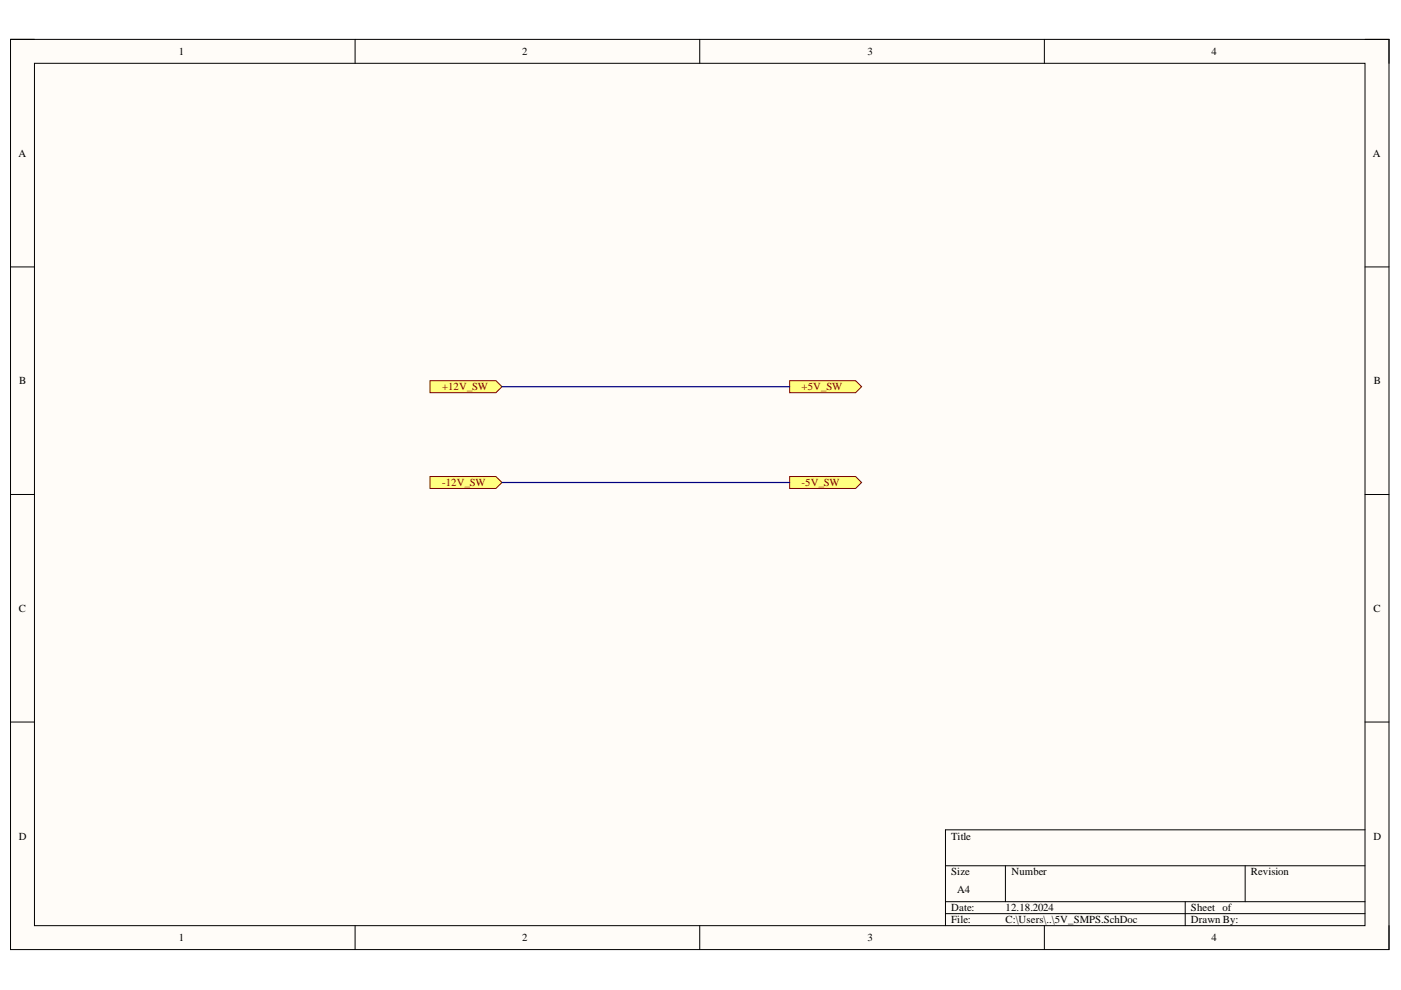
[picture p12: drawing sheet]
<svg xmlns="http://www.w3.org/2000/svg" width="297mm" height="210mm" viewBox="0 0 297 210" stroke-linecap="round" stroke-linejoin="round" font-family="sans-serif">
<path d="M2.2 8.4h292.3v192.9h-292.3z" fill-rule="evenodd" fill="#fffcf8"/>
<path d="M2.2 8.4h292.3v192.9h-292.3z" fill="none" stroke="#000" stroke-width=".21"/>
<path d="M7.3 13.4h282.1v182.9h-282.1z" fill-rule="evenodd" fill="#fffcf8"/>
<g fill="none" stroke="#000" stroke-width=".21">
<path d="M2.2 8.3h5.1M7.3 13.4h282.1v182.9h-282.1zM75.3 8.3v5.1M148.4 8.3v5.1M221.4 8.4v5M289.4 8.4h5.1v5M2.2 56.6h5.1M289.4 56.6h5.1M2.2 104.8h5.1M289.4 104.8h5.1M2.2 153.1h5.1M289.4 153.1h5.1"/>
<path d="M289.4 175.9h-88.9v20.4M75.3 196.3v5M148.4 196.3v5M200.5 183.6h88.9M200.5 191.2h88.9M200.5 193.7h88.9M213.2 183.6v7.6M221.4 196.3v5M251.3 191.2v5.1M264 183.6v7.6M294.5 196.3v5"/>
</g>
<path d="M91.2 80.7h14l1.2 1.3-1.2 1.3h-14z" fill-rule="evenodd" fill="#ffff80"/>
<path d="M91.2 80.7h14l1.2 1.3-1.2 1.3h-14z" fill="none" stroke="#800000" stroke-width=".21"/>
<path d="M91.2 101h14l1.2 1.3-1.2 1.3h-14z" fill-rule="evenodd" fill="#ffff80"/>
<path d="M91.2 101h14l1.2 1.3-1.2 1.3h-14z" fill="none" stroke="#800000" stroke-width=".21"/>
<path d="M167.4 80.7h14l1.3 1.3-1.3 1.3h-14z" fill-rule="evenodd" fill="#ffff80"/>
<path d="M167.4 80.7h14l1.3 1.3-1.3 1.3h-14z" fill="none" stroke="#800000" stroke-width=".21"/>
<path d="M167.4 101h14l1.3 1.3-1.3 1.3h-14z" fill-rule="evenodd" fill="#ffff80"/>
<path d="M167.4 101h14l1.3 1.3-1.3 1.3h-14z" fill="none" stroke="#800000" stroke-width=".21"/>
<path d="M106.4 82h61M106.4 102.3h61" fill="none" stroke="#000080" stroke-width=".25"/>
<g font-size="2.3">
<text x="37.9" y="11.7">1</text>
<text x="110.7" y="11.7">2</text>
<text x="183.9" y="11.7">3</text>
<text x="256.8" y="11.7">4</text>
<text x="3.9" y="33.3">A</text>
<text x="291.1" y="33.3">A</text>
<text x="4.1" y="81.5">B</text>
<text x="291.3" y="81.5">B</text>
<text x="4" y="129.7">C</text>
<text x="291.2" y="129.7">C</text>
<text x="4" y="178">D</text>
<text x="201.7" y="178">Title</text>
<text x="291.2" y="178">D</text>
<text x="201.7" y="185.6">Size</text>
<text x="214.4" y="185.6">Number</text>
<text x="265.2" y="185.6">Revision</text>
<text x="202.9" y="189.4">A4</text>
<text x="201.7" y="193.2">Date:</text>
<text x="201.7" y="195.8">File:</text>
<text x="213.2" y="193.2">12.18.2024</text>
<text x="213.2" y="195.8">C:\Users\..\5V_SMPS.SchDoc</text>
<text x="252.5" y="193.2">Sheet of</text>
<text x="252.5" y="195.8">Drawn By:</text>
<text x="37.9" y="199.6">1</text>
<text x="110.7" y="199.6">2</text>
<text x="183.9" y="199.6">3</text>
<text x="256.8" y="199.6">4</text>
</g>
<g font-size="2.3" fill="#800000">
<text x="93.7" y="82.7">+12V_SW</text>
<text x="170" y="82.7">+5V_SW</text>
<text x="93.7" y="103.1">-12V_SW</text>
<text x="170" y="103.1">-5V_SW</text>
</g>
</svg>
